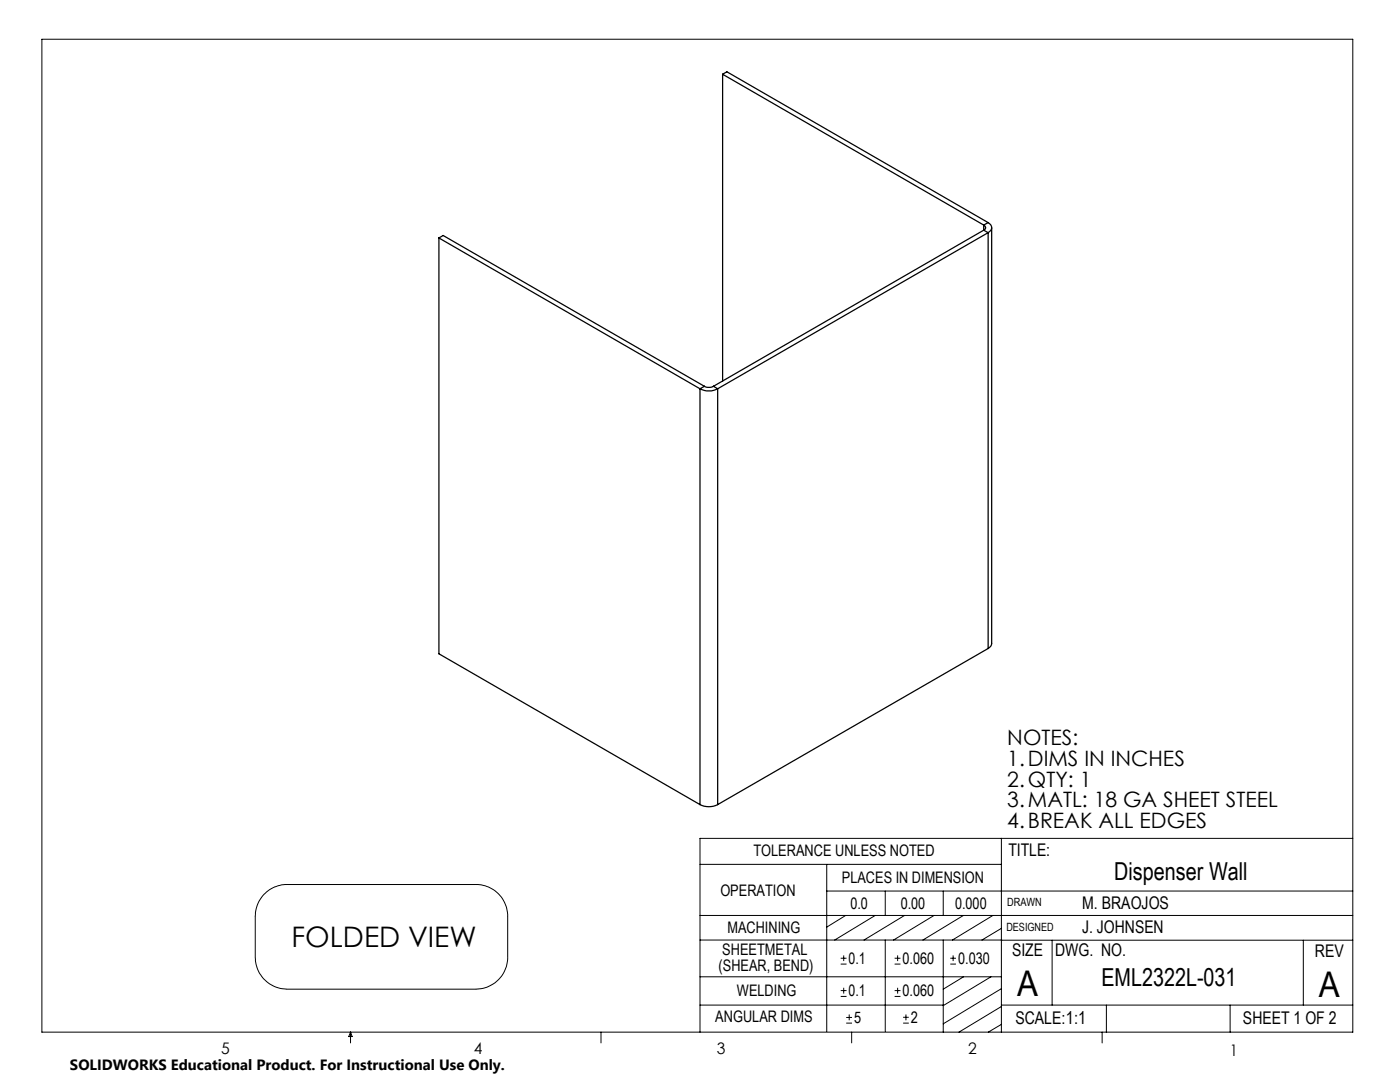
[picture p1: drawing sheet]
<svg xmlns="http://www.w3.org/2000/svg" width="279mm" height="216mm" viewBox="0 0 279 216" stroke-linecap="round" stroke-linejoin="round" font-family="sans-serif">
<g fill="none" stroke="#000" stroke-width=".2">
<path d="M8.4 7.8h261.6v198.2h-261.6zM52.7 178.5a6.2 6.2 0 0 1 4.6-2h37.7a6.3 6.3 0 0 1 6.3 6.3v8.2a6.4 6.4 0 0 1-6.3 6.4h-37.7a6.4 6.4 0 0 1-6.4-6.4v-8.2a6.4 6.4 0 0 1 1.8-4.3zM139.7 172.5h60.1M165 177.8h105M165 172.5v33.3M176.7 177.8v4.9M188.2 177.8v4.9M199.8 167.3v38.7M270 167.3h-130.3v38.7M139.7 182.7h130.3M139.7 187.6h60.2M139.7 194.9h60.1"/>
<path d="M167.8 198.8h1.1M167.8 197.7h1.1M167.8 192.4h1.1M167.8 191.2h1.1M168.4 190.6v1.2M168.4 197.1v1.2M168.8 182.7l-3.8 2.3M174.7 182.7l-8.1 4.9M176.7 187.6v18.2M178.5 198.8h1.2M178.5 197.7h1.2M178.5 192.4h1.2"/>
<path d="M178.5 191.2h1.2M179.1 190.6v1.2M179.1 197.1v1.2M180.5 182.7l-8.1 4.9M186.4 182.7l-8.1 4.9M188.2 187.6v18.4M189.7 192.4h1.1M189.7 191.2h1.1M190.2 190.6v1.2M192.3 182.7l-8.1 4.9M192.3 194.9l-4.1 2.5M197.8 194.9l-9.6 5.8"/>
<path d="M198.2 182.7l-8.1 4.9M199.8 187.6h70.2M199.8 197.3l-11.6 7M199.8 185.2l-3.8 2.4M210 187.6v13M260.1 187.6v13M70 206v2.1M70 206l.3 .8h-.7zM119.9 206v2.1M139.7 200.6h48.5M168.9 204.2h1.1M168.9 203h1.1"/>
<path d="M169.5 202.4v1.2M170 206v2.1M180.2 204.2h1.2M180.2 203h1.2M180.8 202.4v1.2M199.8 200.6h70.2M199.8 200.8l-8.4 5.2M199.8 204.4l-2.6 1.6M220 206v2.1M220.8 200.6v5.4M245.5 200.6v5.4"/>
</g>
<g fill="none" stroke="#000" stroke-width=".25">
<path d="M144.2 14.8l52.1 30.1M144.2 14.8l.9-.5 52.1 30.1M144.2 14.8v61.2M87.6 47.5l.8-.5 52.2 30.1M87.6 47.5l52.1 30.1M87.6 47.5v83l52.1 30M196.3 44.9a.53 .53 0 0 1 .4 .5 .53 .53 0 0 1-.4 .5M196.3 45.9l-53.9 31.2M196.3 45.9l.9 .5M196.3 44.9v1M197.2 44.4a1.07 1.07 0 0 1 .7 1 1.07 1.07 0 0 1-.7 1M197.2 46.4l-54 31.2"/>
<path d="M197.2 46.4v83M197.2 44.4l-.9 .5M197.9 45.4v83a1.18 1.18 0 0 1-.7 1M139.7 77.6a3.9 3.9 0 0 0 3.5 0M139.7 77.6v82.9M140.6 77.1a2.02 2.02 0 0 0 1.8 0M140.6 77.1l-.9 .5M142.4 77.1l.8 .5M143.2 77.6v82.9M197.2 129.4l-54 31.1M139.7 160.5a3.9 3.9 0 0 0 3.5 0"/>
</g>
<g font-size="7.1">
<text x="203" y="198.7">A</text>
<text x="263.2" y="198.9">A</text>
</g>
<text font-size="5.6" x="58.2" y="188.9">FOLDED VIEW</text>
<g font-size="4.9">
<text x="222.4" y="175.7">Dispenser Wall</text>
<text x="219.8" y="196.7">EML2322L-031</text>
</g>
<g font-size="4.2">
<text x="201" y="148.6">NOTES:</text>
<text x="201" y="152.8">1.DIMS IN INCHES</text>
<text x="201" y="156.9">2.QTY: 1</text>
<text x="201" y="161.1">3.MATL: 18 GA SHEET STEEL</text>
<text x="201" y="165.3">4.BREAK ALL EDGES</text>
</g>
<g font-size="3.5">
<text x="201.2" y="170.7">TITLE:</text>
<text x="216" y="181.4">M. BRAOJOS</text>
<text x="202" y="190.8">SIZE</text>
<text x="210.6" y="190.8">DWG. NO.</text>
<text x="216" y="186.2">J. JOHNSEN</text>
<text x="262.4" y="190.9">REV</text>
<text x="202.7" y="204.4">SCALE:1:1</text>
<text x="248.1" y="204.4">SHEET 1 OF 2</text>
</g>
<g font-size="3.2">
<text x="150.4" y="170.8">TOLERANCE UNLESS NOTED</text>
<text x="143.8" y="178.9">OPERATION</text>
<text x="168" y="176.2">PLACES IN DIMENSION</text>
<text x="169.7" y="181.4">0.0</text>
<text x="179.8" y="181.4">0.00</text>
<text x="190.6" y="181.4">0.000</text>
<text x="144.1" y="190.5">SHEETMETAL</text>
<text x="145.2" y="186.2">MACHINING</text>
<text x="143.4" y="193.7">(SHEAR, BEND)</text>
<text x="169.4" y="192.3">0.1</text>
<text x="180.1" y="192.3">0.060</text>
<text x="191.2" y="192.3">0.030</text>
<text x="147.1" y="198.7">WELDING</text>
<text x="169.4" y="198.7">0.1</text>
<text x="180.1" y="198.7">0.060</text>
<text x="142.8" y="204">ANGULAR DIMS</text>
<text x="170.5" y="204.1">5</text>
<text x="181.8" y="204.1">2</text>
<text x="44.2" y="210.4">5</text>
<text x="94.6" y="210.3">4</text>
<text x="143.1" y="210.4">3</text>
<text x="193.2" y="210.3">2</text>
<text x="245.4" y="210.6">1</text>
</g>
<text font-size="3" x="14" y="213.5">SOLIDWORKS Educational Product. For Instructional Use Only.</text>
<g font-size="2.3">
<text x="200.8" y="185.7">DESIGNED</text>
<text x="201" y="180.9">DRAWN</text>
</g>
</svg>
